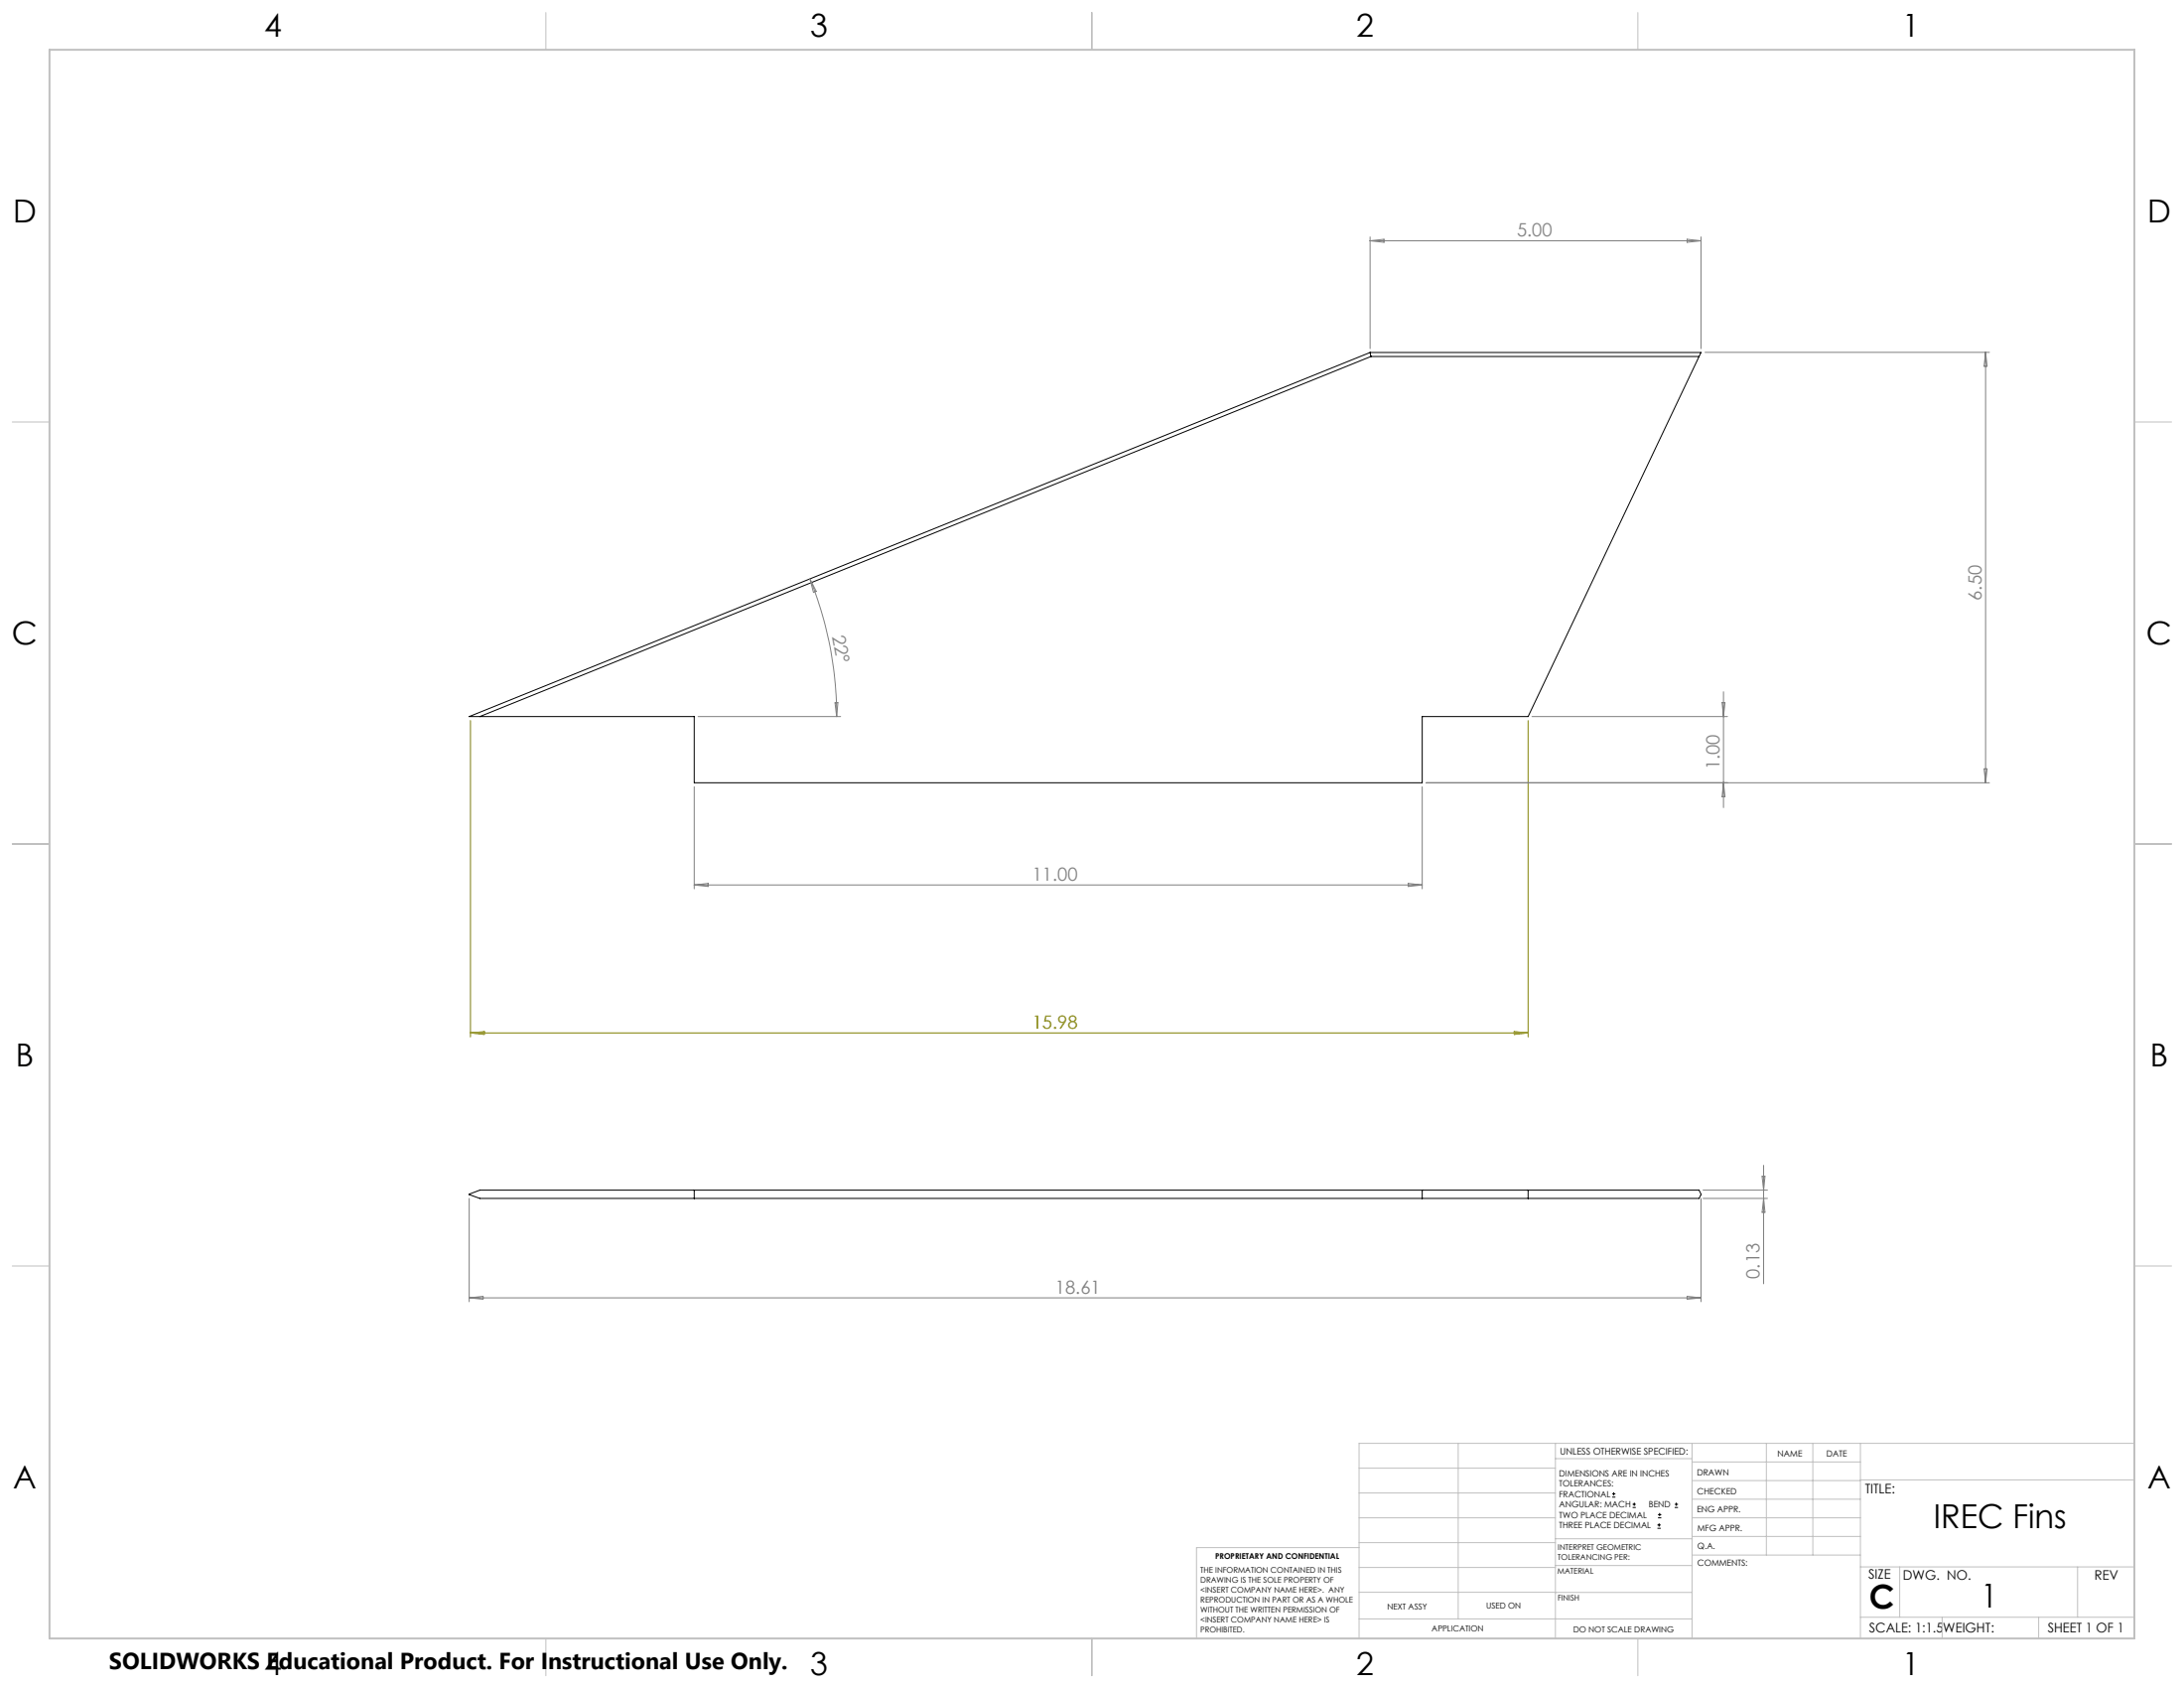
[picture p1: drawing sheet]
<svg xmlns="http://www.w3.org/2000/svg" width="559mm" height="432mm" viewBox="0 0 559 432" stroke-linecap="round" stroke-linejoin="round" font-family="sans-serif">
<g fill="none" stroke="#000" stroke-width=".25">
<path d="M350.6 90.2l.2 1M350.6 90.2h84.6l-.5 1M350.6 90.2l-230.5 93.1h57.5v16.9h186.3v-16.9h27.1l43.7-92.1M350.8 91.2h83.9M350.8 91.2l-228 92.1M120.1 305.5l2.7-1.1h311.9l.5 1.2-.5 1h-311.9zM177.6 304.4v2.2M363.9 304.4v2.2M391 304.4v2.2M412.5 383h.8M412.5 382.1h.8M412.9 381.7v.9"/>
<path d="M417.7 385.6h.8M417.7 384.8h.8M418.1 384.4v.8M424.1 390.9h.8M424.1 390.1h.8M424.2 388.3h.9M424.2 387.5h.9M424.5 389.7v.8M424.6 387v.9M428.5 385.6h.8M428.5 384.8h.8M428.9 384.4v.8"/>
</g>
<g fill="none" stroke="#808080" stroke-width=".25">
<path d="M350.6 60.6v28.6M350.6 61.6h84.6M350.6 61.6l3.5-.4v.8zM431.7 61.2l3.5 .4-3.5 .4zM435.2 60.6v28.6M436.2 90.1h72.8M508 90.1v110.1M508 90.1l.4 3.6h-.8zM207.2 148.1l1.6 3.2-.7 .3zM207.2 148.1a92.4 92.4 0 0 1 6.9 35.2M213.6 179.8l.8-.1-.3 3.6zM440.6 179.7h.8l-.4 3.6z"/>
<path d="M441 177v29.6M178.6 183.3h36.5M392 183.3h50M507.6 196.7h.8l-.4 3.5zM177.6 201.3v26.1M363.9 201.3v26.1M364.9 200.2h144.1M441 200.2l.4 3.6h-.8zM177.6 226.4h186.3M177.6 226.4l3.6-.4v.8zM360.3 226l3.6 .4-3.6 .4zM451.2 298.1v30.3"/>
<path d="M120.1 306.6v26.4M435.2 306.6v26.4M435.8 306.6h16.4M435.8 304.4h16.4M450.9 300.9h.7l-.4 3.5zM451.2 306.6l.4 3.5h-.7zM120.1 332h315.1M120.1 332l3.5-.4v.8zM431.7 331.6l3.5 .4-3.5 .4z"/>
</g>
<g fill="none" stroke="#c0c0c0" stroke-width=".25">
<path d="M139.7 3.2v9.5M279.4 3.2v9.5M419.1 3.2v9.5M3.1 107.9h9.6M546.1 107.9h9.5M3.1 215.9h9.6M546.1 215.9h9.5M3.1 323.8h9.6M546.1 323.8h9.5M347.7 375.6h50.3M373.1 369.2v44.9M398 369.2v49.9"/>
<path d="M398 373.1h34.9M432.9 369.2v49.9M432.9 378.7h43.1M432.9 374h43.1M451.9 369.2v28.6M463.8 369.2v28.6M476 369.2v49.9M476 378.6h70.1M546.1 369.2h-198.4v49.9M347.7 394.6h50.3M347.7 388.3h50.3M347.7 381.9h50.3"/>
<path d="M347.7 395.9h-41.6v23.2M398 393.6h35M432.9 383.5h43.1M432.9 388.3h43.1M432.9 393h43.1M433 397.8h43M139.7 419.1v9.6M279.4 419.1v9.6M347.7 414.1h85.2M347.7 401h50.3M347.7 407.3h50.3M398 407.4h34.9"/>
<path d="M398 400.5h35M419.1 419.1v9.6M476 413.7h70.1M476 400.8h70.1M486.1 400.8v12.9M496.9 413.7v5.4M521.6 413.7v5.4M531.6 400.8v12.9"/>
</g>
<path d="M12.7 12.7h533.4v406.4h-533.4z" fill="none" stroke="#c0c0c0" stroke-width=".5"/>
<path d="M120.4 184.3v81M391 184.3v81M120.4 264.2h270.6M120.4 264.2l3.5-.3v.7zM387.4 263.9l3.6 .3-3.6 .4z" fill="none" stroke="#808000" stroke-width=".25"/>
<g font-size="8.5">
<text x="494.8" y="390.9">IREC Fins</text>
<text x="478.3" y="411.4">C</text>
<text x="506.9" y="411.3">1</text>
</g>
<g font-size="8.1">
<text x="67.6" y="9.3">4</text>
<text x="207.3" y="9.3">3</text>
<text x="347" y="9.3">2</text>
<text x="486.7" y="9.3">1</text>
<text x="3.3" y="57">D</text>
<text x="549.4" y="57">D</text>
<text x="3" y="164.9">C</text>
<text x="549.1" y="164.9">C</text>
<text x="4" y="272.9">B</text>
<text x="550.1" y="272.9">B</text>
<text x="3.3" y="380.8">A</text>
<text x="549.4" y="380.8">A</text>
<text x="67.6" y="428.4">4</text>
<text x="207.3" y="428.4">3</text>
<text x="347" y="428.4">2</text>
<text x="486.7" y="428.4">1</text>
</g>
<text font-size="5.9" x="27.9" y="427">SOLIDWORKS Educational Product. For Instructional Use Only.</text>
<g font-size="4.7" fill="#808080">
<text x="388.1" y="60.6">5.00</text>
<text x="507" y="153.6" transform="rotate(-90 507 153.6)">6.50</text>
<text x="212.9" y="162.7" transform="rotate(80 212.9 162.7)">22°</text>
<text x="440" y="197" transform="rotate(-90 440 197)">1.00</text>
<text x="264.1" y="225.3">11.00</text>
<text x="450.2" y="327.1" transform="rotate(-90 450.2 327.1)">0.13</text>
<text x="270" y="331">18.61</text>
</g>
<text font-size="4.7" fill="#808000" x="264.1" y="263.2">15.98</text>
<g font-size="3.4">
<text x="477.2" y="381.9">TITLE:</text>
<text x="478.1" y="404">SIZE</text>
<text x="486.9" y="404">DWG. NO.</text>
<text x="535.9" y="404.1">REV</text>
<text x="478.2" y="417.6">SCALE: 1:1.5</text>
<text x="497.1" y="417.7">WEIGHT:</text>
<text x="523.9" y="417.6">SHEET 1 OF 1</text>
</g>
<text font-size="2.4" x="399.2" y="372.1">UNLESS OTHERWISE SPECIFIED:</text>
<g font-size="2.2">
<text x="398.9" y="377.7">DIMENSIONS ARE IN INCHES</text>
<text x="434.2" y="377.3">DRAWN</text>
<text x="454.8" y="372.5">NAME</text>
<text x="467.3" y="372.6">DATE</text>
<text x="398.9" y="380.3">TOLERANCES:</text>
<text x="398.9" y="383">FRACTIONAL</text>
<text x="434.3" y="382.2">CHECKED</text>
<text x="398.9" y="385.6">ANGULAR: MACH</text>
<text x="398.9" y="388.3">TWO PLACE DECIMAL</text>
<text x="421.9" y="385.6">BEND</text>
<text x="434.2" y="386.9">ENG APPR.</text>
<text x="398.9" y="390.9">THREE PLACE DECIMAL</text>
<text x="434.3" y="391.6">MFG APPR.</text>
<text x="434.3" y="396.3">Q.A.</text>
<text x="434.3" y="400.5">COMMENTS:</text>
</g>
<g font-size="2.1">
<text x="354.9" y="411.6">NEXT ASSY</text>
<text x="380.3" y="411.6">USED ON</text>
<text x="366.3" y="417.4">APPLICATION</text>
<text x="402.5" y="417.5">DO NOT SCALE DRAWING</text>
</g>
<g font-size="2">
<text x="310.9" y="398.8">PROPRIETARY AND CONFIDENTIAL</text>
<text x="398.6" y="396.5">INTERPRET GEOMETRIC</text>
<text x="398.6" y="399">TOLERANCING PER:</text>
<text x="307.2" y="402.4">THE INFORMATION CONTAINED IN THIS</text>
<text x="307.2" y="404.9">DRAWING IS THE SOLE PROPERTY OF</text>
<text x="307.2" y="407.5">&lt;INSERT COMPANY NAME HERE&gt;. ANY</text>
<text x="398.5" y="402.6">MATERIAL</text>
<text x="307.2" y="410">REPRODUCTION IN PART OR AS A WHOLE</text>
<text x="307.2" y="412.5">WITHOUT THE WRITTEN PERMISSION OF</text>
<text x="398.5" y="409.4">FINISH</text>
<text x="307.2" y="415">&lt;INSERT COMPANY NAME HERE&gt; IS</text>
<text x="307.2" y="417.6">PROHIBITED.</text>
</g>
</svg>
